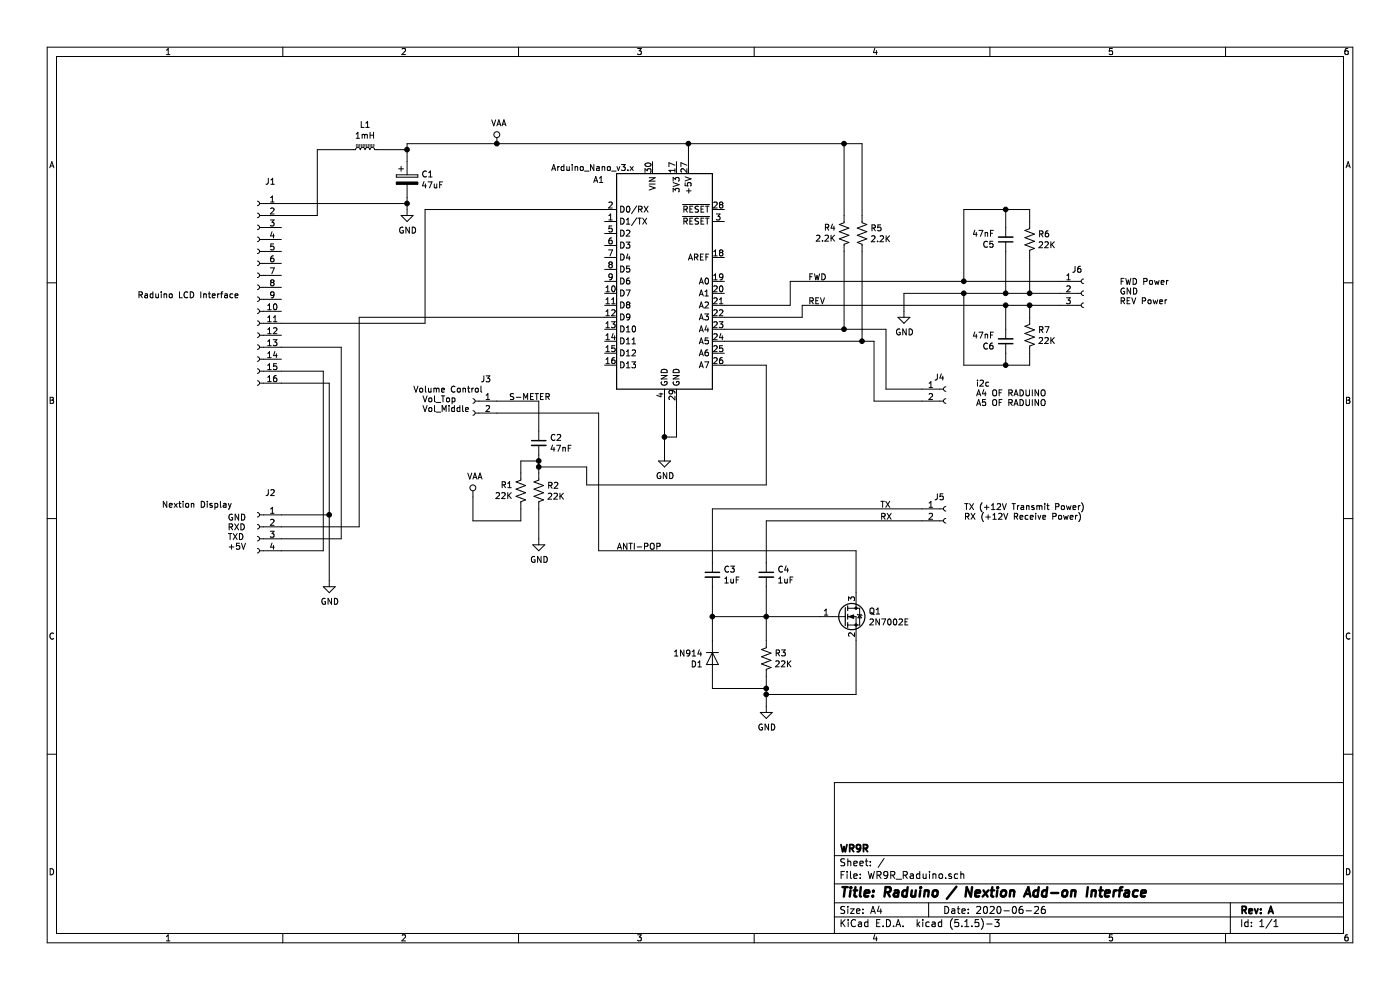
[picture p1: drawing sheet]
EESchema Schematic File Version 4
EELAYER 30 0
EELAYER END
$Descr A4 11693 8268
encoding utf-8
Sheet 1 1
Title "Raduino / Nextion Add-on Interface"
Date "2020-06-26"
Rev "A"
Comp "WR9R"
Comment1 ""
Comment2 ""
Comment3 ""
Comment4 ""
$EndDescr
$Comp
L MCU_Module:Arduino_Nano_v3.x A1
U 1 1
P 5550 2350
F 0 "A1" H 5000 3200 50  0000 C CNN
F 1 "Arduino_Nano_v3.x" H 4950 3300 50  0000 C CNN
F 2 "Module:Arduino_Nano" H 5550 2350 50  0001 C CIN
F 3 "http://www.mouser.com/pdfdocs/Gravitech_Arduino_Nano3_0.pdf" H 5550 2350 50  0001 C CNN
	1    5550 2350
	1    0    0    -1  
$EndComp
$Comp
L Connector:Conn_01x16_Female J1
U 1 1
P 2150 2400
F 0 "J1" H 2042 3285 50  0000 C CNN
F 1 "Conn_01x16_Female" H 2042 3194 50  0001 C CNN
F 2 "Connector_PinHeader_2.54mm:PinHeader_1x16_P2.54mm_Vertical" H 2150 2400 50  0001 C CNN
F 3 "~" H 2150 2400 50  0001 C CNN
	1    2150 2400
	-1   0    0    -1  
$EndComp
$Comp
L power:GND #PWR06
U 1 1
P 5550 3800
F 0 "#PWR06" H 5550 3550 50  0001 C CNN
F 1 "GND" H 5555 3627 50  0000 C CNN
F 2 "" H 5550 3800 50  0001 C CNN
F 3 "" H 5550 3800 50  0001 C CNN
	1    5550 3800
	1    0    0    -1  
$EndComp
$Comp
L Device:CP C1
U 1 1
P 3400 1500
F 0 "C1" H 3518 1546 50  0000 L CNN
F 1 "47uF" H 3518 1455 50  0000 L CNN
F 2 "Capacitor_THT:CP_Radial_D4.0mm_P2.00mm" H 3438 1350 50  0001 C CNN
F 3 "~" H 3400 1500 50  0001 C CNN
	1    3400 1500
	1    0    0    -1  
$EndComp
$Comp
L power:GND #PWR02
U 1 1
P 3400 1750
F 0 "#PWR02" H 3400 1500 50  0001 C CNN
F 1 "GND" H 3405 1577 50  0000 C CNN
F 2 "" H 3400 1750 50  0001 C CNN
F 3 "" H 3400 1750 50  0001 C CNN
	1    3400 1750
	1    0    0    -1  
$EndComp
Wire Wire Line
	2350 1700 3400 1700
Wire Wire Line
	3400 1700 3400 1650
Wire Wire Line
	3400 1750 3400 1700
Connection ~ 3400 1700
Wire Wire Line
	2350 1800 2650 1800
Wire Wire Line
	2650 1800 2650 1250
Wire Wire Line
	2650 1250 2950 1250
Wire Wire Line
	3150 1250 3400 1250
Wire Wire Line
	3400 1250 3400 1350
Wire Wire Line
	5750 1350 5750 1200
Wire Wire Line
	5750 1200 4150 1200
Wire Wire Line
	3400 1200 3400 1250
Connection ~ 3400 1250
Wire Wire Line
	5550 3800 5550 3650
Wire Wire Line
	5650 3350 5650 3650
Wire Wire Line
	5650 3650 5550 3650
Connection ~ 5550 3650
Wire Wire Line
	5550 3650 5550 3350
Wire Wire Line
	2350 2700 3550 2700
Wire Wire Line
	3550 2700 3550 1750
Wire Wire Line
	3550 1750 5050 1750
$Comp
L Connector:Conn_01x04_Female J2
U 1 1
P 2150 4400
F 0 "J2" H 2042 4685 50  0000 C CNN
F 1 "Conn_01x04_Female" H 2042 4594 50  0001 C CNN
F 2 "Connector_PinHeader_2.54mm:PinHeader_1x04_P2.54mm_Vertical" H 2150 4400 50  0001 C CNN
F 3 "~" H 2150 4400 50  0001 C CNN
	1    2150 4400
	-1   0    0    -1  
$EndComp
$Comp
L power:GND #PWR01
U 1 1
P 2750 4850
F 0 "#PWR01" H 2750 4600 50  0001 C CNN
F 1 "GND" H 2755 4677 50  0000 C CNN
F 2 "" H 2750 4850 50  0001 C CNN
F 3 "" H 2750 4850 50  0001 C CNN
	1    2750 4850
	1    0    0    -1  
$EndComp
Wire Wire Line
	2750 4850 2750 4300
Wire Wire Line
	2750 4300 2350 4300
Wire Wire Line
	2750 4300 2750 3200
Wire Wire Line
	2750 3200 2350 3200
Connection ~ 2750 4300
Wire Wire Line
	2350 3100 2700 3100
Wire Wire Line
	2700 3100 2700 4600
Wire Wire Line
	2700 4600 2350 4600
Wire Wire Line
	2350 2900 2850 2900
Wire Wire Line
	2850 2900 2850 4500
Wire Wire Line
	2850 4500 2350 4500
Wire Wire Line
	2350 4400 3000 4400
Wire Wire Line
	3000 4400 3000 2650
Wire Wire Line
	3000 2650 5050 2650
$Comp
L Connector:Conn_01x03_Female J6
U 1 1
P 9050 2450
F 0 "J6" H 8950 2650 50  0000 L CNN
F 1 "Conn_01x03_Female" H 9078 2385 50  0001 L CNN
F 2 "Connector_PinHeader_2.54mm:PinHeader_1x03_P2.54mm_Vertical" H 9050 2450 50  0001 C CNN
F 3 "~" H 9050 2450 50  0001 C CNN
	1    9050 2450
	1    0    0    -1  
$EndComp
$Comp
L Connector:Conn_01x02_Female J4
U 1 1
P 7900 3250
F 0 "J4" H 7800 3350 50  0000 L CNN
F 1 "Conn_01x02_Female" H 7928 3135 50  0001 L CNN
F 2 "Connector_PinHeader_2.54mm:PinHeader_1x02_P2.54mm_Vertical" H 7900 3250 50  0001 C CNN
F 3 "~" H 7900 3250 50  0001 C CNN
	1    7900 3250
	1    0    0    -1  
$EndComp
Wire Wire Line
	6600 2350 6600 2550
Wire Wire Line
	6600 2550 6050 2550
Wire Wire Line
	6050 2650 6700 2650
Wire Wire Line
	6700 2650 6700 2550
$Comp
L power:GND #PWR08
U 1 1
P 7550 2600
F 0 "#PWR08" H 7550 2350 50  0001 C CNN
F 1 "GND" H 7555 2427 50  0000 C CNN
F 2 "" H 7550 2600 50  0001 C CNN
F 3 "" H 7550 2600 50  0001 C CNN
	1    7550 2600
	1    0    0    -1  
$EndComp
Wire Wire Line
	7700 3250 7400 3250
Wire Wire Line
	6050 2750 7050 2750
Wire Wire Line
	7700 3350 7300 3350
Wire Wire Line
	6050 2850 7200 2850
Wire Wire Line
	7550 2600 7550 2450
Connection ~ 5750 1200
Wire Wire Line
	7050 2100 7050 2750
Connection ~ 7050 2750
Wire Wire Line
	7050 2750 7400 2750
Wire Wire Line
	7200 2100 7200 2850
Connection ~ 7200 2850
Wire Wire Line
	7200 2850 7300 2850
Connection ~ 7050 1200
Wire Wire Line
	7050 1200 7200 1200
Wire Wire Line
	5750 1200 7050 1200
$Comp
L Device:R_US R4
U 1 1
P 7050 1950
F 0 "R4" H 6983 1904 50  0000 R CNN
F 1 "2.2K" H 6983 1995 50  0000 R CNN
F 2 "Resistor_SMD:R_0805_2012Metric" V 7090 1940 50  0001 C CNN
F 3 "~" H 7050 1950 50  0001 C CNN
	1    7050 1950
	1    0    0    1   
$EndComp
Wire Wire Line
	7050 1800 7050 1200
Wire Wire Line
	7200 1200 7200 1800
$Comp
L Device:R_US R5
U 1 1
P 7200 1950
F 0 "R5" H 7268 1996 50  0000 L CNN
F 1 "2.2K" H 7268 1905 50  0000 L CNN
F 2 "Resistor_SMD:R_0805_2012Metric" V 7240 1940 50  0001 C CNN
F 3 "~" H 7200 1950 50  0001 C CNN
	1    7200 1950
	1    0    0    -1  
$EndComp
$Comp
L Device:R_US R2
U 1 1
P 4500 4100
F 0 "R2" H 4432 4146 50  0000 R CNN
F 1 "22K" H 4432 4055 50  0000 R CNN
F 2 "Resistor_SMD:R_0805_2012Metric" V 4540 4090 50  0001 C CNN
F 3 "~" H 4500 4100 50  0001 C CNN
	1    4500 4100
	-1   0    0    -1  
$EndComp
$Comp
L Connector:Conn_01x02_Female J3
U 1 1
P 3950 3350
F 0 "J3" H 3842 3535 50  0000 C CNN
F 1 "Conn_01x02_Female" H 3842 3444 50  0001 C CNN
F 2 "Connector_PinHeader_2.54mm:PinHeader_1x02_P2.54mm_Vertical" H 3950 3350 50  0001 C CNN
F 3 "~" H 3950 3350 50  0001 C CNN
	1    3950 3350
	-1   0    0    -1  
$EndComp
$Comp
L Device:C_Small C2
U 1 1
P 4500 3700
F 0 "C2" H 4592 3746 50  0000 L CNN
F 1 "47nF" H 4592 3655 50  0000 L CNN
F 2 "Capacitor_SMD:C_0805_2012Metric" H 4500 3700 50  0001 C CNN
F 3 "~" H 4500 3700 50  0001 C CNN
	1    4500 3700
	1    0    0    -1  
$EndComp
Wire Wire Line
	4150 3350 4500 3350
Wire Wire Line
	4500 3350 4500 3600
Wire Wire Line
	4500 3800 4500 3850
Wire Wire Line
	4350 3950 4350 3850
Wire Wire Line
	4350 3850 4500 3850
Connection ~ 4500 3850
Wire Wire Line
	4500 3850 4500 3900
Wire Wire Line
	6050 3050 6400 3050
Wire Wire Line
	6400 3050 6400 4050
Wire Wire Line
	6400 4050 4900 4050
Wire Wire Line
	4900 4050 4900 3900
Wire Wire Line
	4900 3900 4500 3900
Connection ~ 4500 3900
Wire Wire Line
	4500 3900 4500 3950
$Comp
L power:VAA #PWR04
U 1 1
P 4150 1200
F 0 "#PWR04" H 4150 1050 50  0001 C CNN
F 1 "VAA" H 4167 1373 50  0000 C CNN
F 2 "" H 4150 1200 50  0001 C CNN
F 3 "" H 4150 1200 50  0001 C CNN
	1    4150 1200
	1    0    0    -1  
$EndComp
Connection ~ 4150 1200
Wire Wire Line
	4150 1200 3400 1200
$Comp
L power:VAA #PWR03
U 1 1
P 3950 4150
F 0 "#PWR03" H 3950 4000 50  0001 C CNN
F 1 "VAA" H 3967 4323 50  0000 C CNN
F 2 "" H 3950 4150 50  0001 C CNN
F 3 "" H 3950 4150 50  0001 C CNN
	1    3950 4150
	1    0    0    -1  
$EndComp
$Comp
L power:GND #PWR05
U 1 1
P 4500 4500
F 0 "#PWR05" H 4500 4250 50  0001 C CNN
F 1 "GND" H 4505 4327 50  0000 C CNN
F 2 "" H 4500 4500 50  0001 C CNN
F 3 "" H 4500 4500 50  0001 C CNN
	1    4500 4500
	1    0    0    -1  
$EndComp
Wire Wire Line
	4500 4500 4500 4250
Wire Wire Line
	4350 4250 4350 4350
Wire Wire Line
	4350 4350 3950 4350
Wire Wire Line
	3950 4350 3950 4150
$Comp
L Device:R_US R1
U 1 1
P 4350 4100
F 0 "R1" H 4283 4054 50  0000 R CNN
F 1 "22K" H 4283 4145 50  0000 R CNN
F 2 "Resistor_SMD:R_0805_2012Metric" V 4390 4090 50  0001 C CNN
F 3 "~" H 4350 4100 50  0001 C CNN
	1    4350 4100
	1    0    0    1   
$EndComp
$Comp
L Device:C_Small C3
U 1 1
P 5950 4800
F 0 "C3" H 6042 4846 50  0000 L CNN
F 1 "1uF" H 6042 4755 50  0000 L CNN
F 2 "Capacitor_SMD:C_0805_2012Metric" H 5950 4800 50  0001 C CNN
F 3 "~" H 5950 4800 50  0001 C CNN
	1    5950 4800
	1    0    0    -1  
$EndComp
$Comp
L Device:C_Small C4
U 1 1
P 6400 4800
F 0 "C4" H 6492 4846 50  0000 L CNN
F 1 "1uF" H 6492 4755 50  0000 L CNN
F 2 "Capacitor_SMD:C_0805_2012Metric" H 6400 4800 50  0001 C CNN
F 3 "~" H 6400 4800 50  0001 C CNN
	1    6400 4800
	1    0    0    -1  
$EndComp
$Comp
L Connector:Conn_01x02_Female J5
U 1 1
P 7900 4250
F 0 "J5" H 7800 4350 50  0000 L CNN
F 1 "Conn_01x02_Female" H 7928 4135 50  0001 L CNN
F 2 "Connector_PinHeader_2.54mm:PinHeader_1x02_P2.54mm_Vertical" H 7900 4250 50  0001 C CNN
F 3 "~" H 7900 4250 50  0001 C CNN
	1    7900 4250
	1    0    0    -1  
$EndComp
Wire Wire Line
	7700 4250 5950 4250
Wire Wire Line
	5950 4250 5950 4700
Wire Wire Line
	6400 4700 6400 4350
Wire Wire Line
	6400 4350 7700 4350
$Comp
L Diode:1N914 D1
U 1 1
P 5950 5500
F 0 "D1" V 5996 5421 50  0000 R CNN
F 1 "1N914" V 5905 5421 50  0000 R CNN
F 2 "Diode_THT:D_DO-35_SOD27_P7.62mm_Horizontal" H 5950 5325 50  0001 C CNN
F 3 "http://www.vishay.com/docs/85622/1n914.pdf" H 5950 5500 50  0001 C CNN
	1    5950 5500
	0    1    1    0   
$EndComp
$Comp
L Device:R_US R3
U 1 1
P 6400 5500
F 0 "R3" H 6332 5546 50  0000 R CNN
F 1 "22K" H 6332 5455 50  0000 R CNN
F 2 "Resistor_SMD:R_0805_2012Metric" V 6440 5490 50  0001 C CNN
F 3 "~" H 6400 5500 50  0001 C CNN
	1    6400 5500
	-1   0    0    -1  
$EndComp
Wire Wire Line
	6400 5900 6400 5800
$Comp
L power:GND #PWR07
U 1 1
P 6400 5900
F 0 "#PWR07" H 6400 5650 50  0001 C CNN
F 1 "GND" H 6405 5727 50  0000 C CNN
F 2 "" H 6400 5900 50  0001 C CNN
F 3 "" H 6400 5900 50  0001 C CNN
	1    6400 5900
	1    0    0    -1  
$EndComp
Wire Wire Line
	5950 5350 5950 5150
Wire Wire Line
	6400 4900 6400 5150
Wire Wire Line
	5950 5150 6400 5150
Connection ~ 5950 5150
Wire Wire Line
	5950 5150 5950 4900
Connection ~ 6400 5150
Wire Wire Line
	6400 5150 6400 5350
Wire Wire Line
	5950 5650 5950 5750
Wire Wire Line
	5950 5750 6400 5750
Connection ~ 6400 5750
Wire Wire Line
	6400 5750 6400 5650
$Comp
L Transistor_FET:2N7002E Q1
U 1 1
P 7050 5150
F 0 "Q1" H 7254 5196 50  0000 L CNN
F 1 "2N7002E" H 7254 5105 50  0000 L CNN
F 2 "Package_TO_SOT_SMD:SOT-23" H 7250 5075 50  0001 L CIN
F 3 "http://www.diodes.com/assets/Datasheets/ds30376.pdf" H 7050 5150 50  0001 L CNN
	1    7050 5150
	1    0    0    -1  
$EndComp
Wire Wire Line
	7150 5350 7150 5800
Wire Wire Line
	7150 5800 6400 5800
Connection ~ 6400 5800
Wire Wire Line
	6400 5800 6400 5750
Wire Wire Line
	6850 5150 6400 5150
Wire Wire Line
	7150 4950 7150 4600
Wire Wire Line
	7150 4600 5000 4600
Wire Wire Line
	5000 4600 5000 3450
Wire Wire Line
	5000 3450 4150 3450
Text Notes 2000 2500 2    50   ~ 0
Raduino LCD Interface\n
Text Notes 1350 4250 0    50   ~ 0
Nextion Display\n
Text Notes 3450 3450 0    50   ~ 0
Volume Control\n  Vol_Top\n  Vol_Middle
Wire Wire Line
	6600 2350 8050 2350
Wire Wire Line
	7550 2450 8050 2450
$Comp
L Device:R_US R7
U 1 1
P 8600 2800
F 0 "R7" H 8532 2846 50  0000 R CNN
F 1 "22K" H 8532 2755 50  0000 R CNN
F 2 "Resistor_SMD:R_0805_2012Metric" V 8640 2790 50  0001 C CNN
F 3 "~" H 8600 2800 50  0001 C CNN
	1    8600 2800
	-1   0    0    -1  
$EndComp
Wire Wire Line
	8600 3050 8600 2950
$Comp
L Device:R_US R6
U 1 1
P 8600 2000
F 0 "R6" H 8532 2046 50  0000 R CNN
F 1 "22K" H 8532 1955 50  0000 R CNN
F 2 "Resistor_SMD:R_0805_2012Metric" V 8640 1990 50  0001 C CNN
F 3 "~" H 8600 2000 50  0001 C CNN
	1    8600 2000
	-1   0    0    -1  
$EndComp
$Comp
L Device:C_Small C5
U 1 1
P 8400 2000
F 0 "C5" H 8492 2046 50  0000 L CNN
F 1 "47nF" H 8492 1955 50  0000 L CNN
F 2 "Capacitor_SMD:C_0805_2012Metric" H 8400 2000 50  0001 C CNN
F 3 "~" H 8400 2000 50  0001 C CNN
	1    8400 2000
	-1   0    0    1   
$EndComp
$Comp
L Device:C_Small C6
U 1 1
P 8400 2850
F 0 "C6" H 8492 2896 50  0000 L CNN
F 1 "47nF" H 8492 2805 50  0000 L CNN
F 2 "Capacitor_SMD:C_0805_2012Metric" H 8400 2850 50  0001 C CNN
F 3 "~" H 8400 2850 50  0001 C CNN
	1    8400 2850
	-1   0    0    1   
$EndComp
Wire Wire Line
	8600 1850 8600 1750
Wire Wire Line
	8600 1750 8400 1750
Wire Wire Line
	8050 1750 8050 2350
Connection ~ 8050 2350
Wire Wire Line
	8050 2350 8850 2350
Wire Wire Line
	8400 1750 8400 1900
Connection ~ 8400 1750
Wire Wire Line
	8400 1750 8050 1750
Wire Wire Line
	8600 2150 8600 2450
Connection ~ 8600 2450
Wire Wire Line
	8600 2450 8850 2450
Wire Wire Line
	8400 2100 8400 2450
Connection ~ 8400 2450
Wire Wire Line
	8400 2450 8600 2450
Wire Wire Line
	8600 2650 8600 2550
Connection ~ 8600 2550
Wire Wire Line
	8600 2550 8850 2550
Wire Wire Line
	8400 2550 8400 2750
Connection ~ 8400 2550
Wire Wire Line
	8400 2550 8600 2550
Wire Wire Line
	8600 3050 8400 3050
Wire Wire Line
	8400 2950 8400 3050
Connection ~ 8400 3050
Wire Wire Line
	8400 3050 8050 3050
Text Notes 9350 2550 0    50   ~ 0
FWD Power\nGND\nREV Power
Text Notes 8050 4350 0    50   ~ 0
TX (+12V Transmit Power)\nRX (+12V Receive Power)
Text Notes 1900 4600 0    50   ~ 0
GND\nRXD\nTXD\n+5V
$Comp
L Device:L_Core_Ferrite_Small L1
U 1 1
P 3050 1250
F 0 "L1" V 3255 1250 50  0000 C CNN
F 1 "1mH" V 3164 1250 50  0000 C CNN
F 2 "Inductor_THT:L_Radial_D8.7mm_P5.00mm_Fastron_07HCP" H 3050 1250 50  0001 C CNN
F 3 "~" H 3050 1250 50  0001 C CNN
	1    3050 1250
	0    -1   -1   0   
$EndComp
Text Label 5150 4600 0    50   ~ 0
ANTI-POP
Text Label 4250 3350 0    50   ~ 0
S-METER
Text Label 7350 4250 0    50   ~ 0
TX
Text Label 7350 4350 0    50   ~ 0
RX
Text Label 6750 2550 0    50   ~ 0
REV
Text Label 6750 2350 0    50   ~ 0
FWD
Text Notes 8150 3400 0    50   ~ 0
i2c\nA4 OF RADUINO\nA5 OF RADUINO
Wire Wire Line
	7400 2750 7400 3250
Wire Wire Line
	7300 2850 7300 3350
Wire Wire Line
	6700 2550 8400 2550
Wire Wire Line
	8050 3050 8050 2450
Connection ~ 8050 2450
Wire Wire Line
	8050 2450 8400 2450
$EndSCHEMATC
